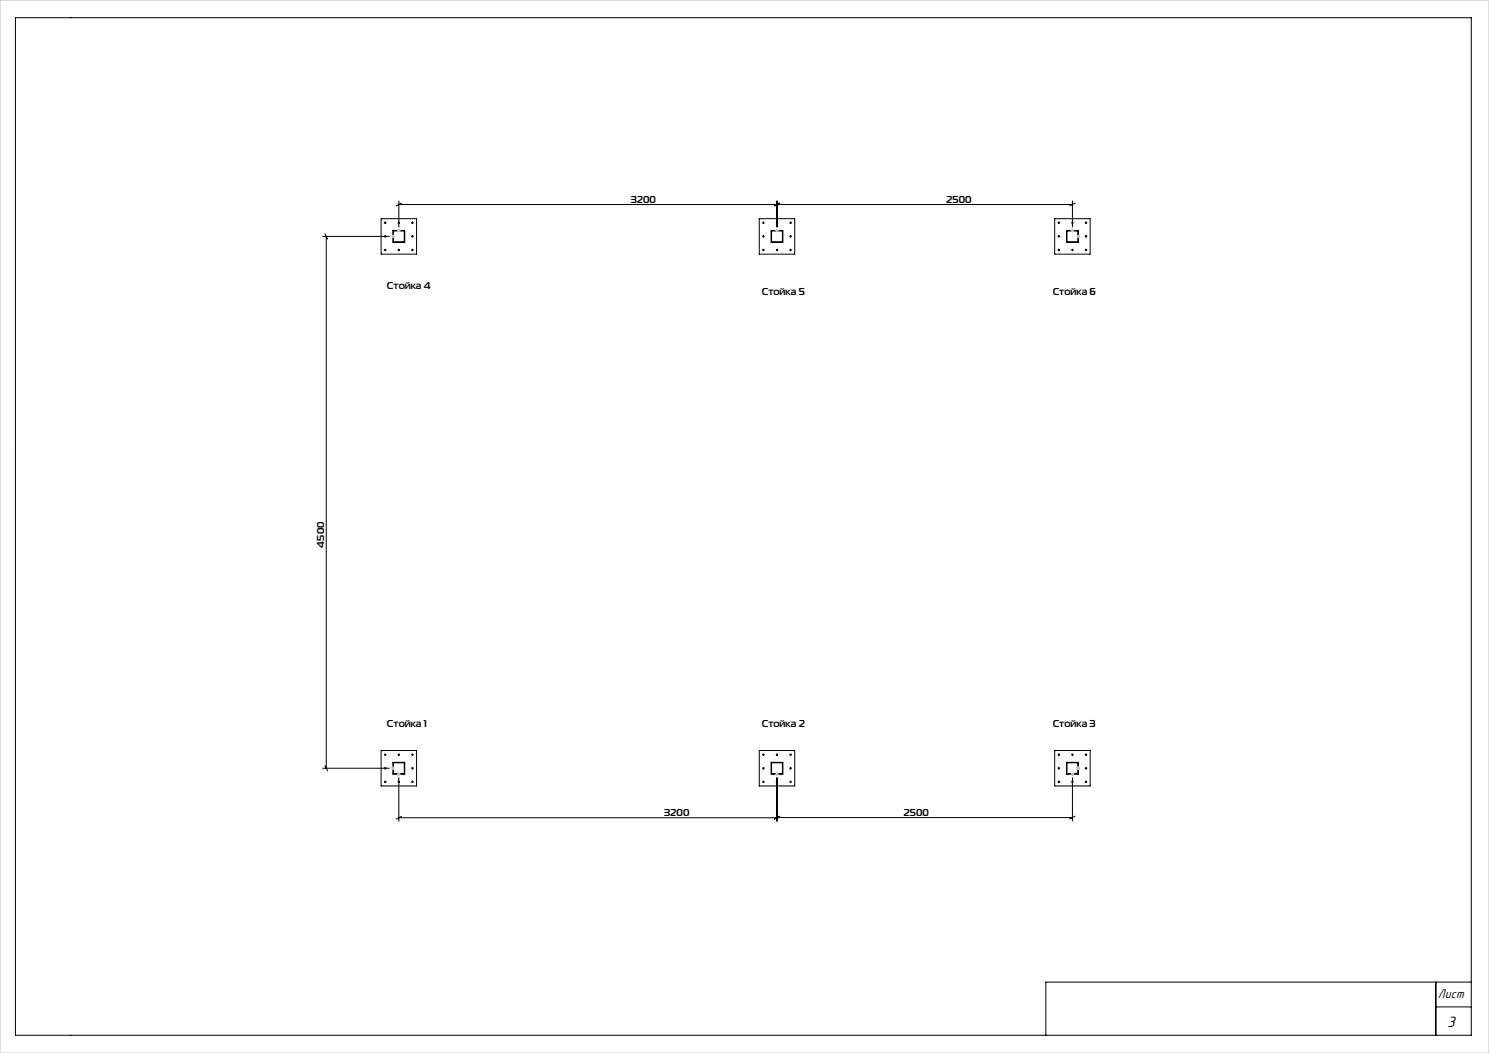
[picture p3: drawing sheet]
<svg xmlns="http://www.w3.org/2000/svg" width="420mm" height="297mm" viewBox="0 0 420 297" stroke-linecap="round" stroke-linejoin="round" font-family="sans-serif">
<g fill="none" stroke="#000" stroke-width=".28">
<path d="M4.4 5h410.6v287h-410.6zM112.5 56.7v7.3M112.5 57.7h190M113.3 57.3l-1.6 .8M219.2 56.7v7.3M219.9 57.3l-1.5 .8M302.5 56.7v7.3M303.3 57.3l-1.6 .8M91 66.7h18.8M91.6 65.9l.8 1.5M92 66.7v150M107.5 61.7h10v10h-10z"/>
<path d="M110.8 65h3.4v3.3h-3.4zM111 65.1h3v3.1h-3zM214.2 61.7h10v10h-10zM217.5 65h3.3v3.3h-3.3zM217.6 65.1h3.1v3.1h-3.1zM297.5 61.7h10v10h-10zM300.8 65h3.4v3.3h-3.4zM301 65.1h3v3.1h-3zM91 216.7h18.8M91.6 215.9l.8 1.5M107.5 211.7h10v10h-10zM110.8 215h3.4v3.3h-3.4z"/>
<path d="M111 215.1h3v3.1h-3zM112.5 219.3v12.3M214.2 211.7h10v10h-10zM217.5 215h3.3v3.3h-3.3zM217.6 215.1h3.1v3.1h-3.1zM219.2 219.3v12.3M297.5 211.7h10v10h-10zM300.8 215h3.4v3.3h-3.4zM301 215.1h3v3.1h-3zM302.5 219.3v12.3M112.5 230.6h106.7M113.3 230.3l-1.6 .7"/>
<path d="M219.2 230.6h83.3M219.9 230.3l-1.5 .7M303.3 230.2l-1.6 .8M405 277v15M415 277h-120v15M405 284h10"/>
<circle cx="108.7" cy="70.5" r=".2"/>
<circle cx="108.7" cy="62.8" r=".2"/>
<circle cx="108.7" cy="66.7" r=".2"/>
<circle cx="112.5" cy="62.8" r=".2"/>
<circle cx="112.5" cy="70.5" r=".2"/>
<circle cx="116.3" cy="62.8" r=".2"/>
<circle cx="116.3" cy="70.5" r=".2"/>
<circle cx="116.3" cy="66.7" r=".2"/>
<circle cx="215.3" cy="70.5" r=".2"/>
<circle cx="215.3" cy="62.8" r=".2"/>
<circle cx="215.3" cy="66.7" r=".2"/>
<circle cx="219.2" cy="70.5" r=".2"/>
<circle cx="219.2" cy="62.8" r=".2"/>
<circle cx="223" cy="70.5" r=".2"/>
<circle cx="223" cy="62.8" r=".2"/>
<circle cx="223" cy="66.7" r=".2"/>
<circle cx="298.7" cy="62.8" r=".2"/>
<circle cx="298.7" cy="70.5" r=".2"/>
<circle cx="298.7" cy="66.7" r=".2"/>
<circle cx="302.5" cy="62.8" r=".2"/>
<circle cx="302.5" cy="70.5" r=".2"/>
<circle cx="306.3" cy="70.5" r=".2"/>
<circle cx="306.3" cy="62.8" r=".2"/>
<circle cx="306.3" cy="66.7" r=".2"/>
<circle cx="108.7" cy="212.8" r=".2"/>
<circle cx="108.7" cy="216.7" r=".2"/>
<circle cx="112.5" cy="212.8" r=".2"/>
<circle cx="116.3" cy="216.7" r=".2"/>
<circle cx="116.3" cy="212.8" r=".2"/>
<circle cx="215.3" cy="216.7" r=".2"/>
<circle cx="215.3" cy="212.8" r=".2"/>
<circle cx="219.2" cy="212.8" r=".2"/>
<circle cx="223" cy="212.8" r=".2"/>
<circle cx="223" cy="216.7" r=".2"/>
<circle cx="298.7" cy="216.7" r=".2"/>
<circle cx="298.7" cy="212.8" r=".2"/>
<circle cx="302.5" cy="212.8" r=".2"/>
<circle cx="306.3" cy="216.7" r=".2"/>
<circle cx="306.3" cy="212.8" r=".2"/>
<circle cx="108.7" cy="220.5" r=".2"/>
<circle cx="112.5" cy="220.5" r=".2"/>
<circle cx="116.3" cy="220.5" r=".2"/>
<circle cx="215.3" cy="220.5" r=".2"/>
<circle cx="219.2" cy="220.5" r=".2"/>
<circle cx="223" cy="220.5" r=".2"/>
<circle cx="298.7" cy="220.5" r=".2"/>
<circle cx="302.5" cy="220.5" r=".2"/>
<circle cx="306.3" cy="220.5" r=".2"/>
</g>
<g fill="none" stroke="#c0c0c0" stroke-width=".28">
<path d="M0 0h420v297h-420zM110.3 66.7h1M110.5 66.3l.7 .7M110.8 66.2v1M111.2 66.3l-.7 .7M112 65h1M112.1 64.7l.8 .7M112.5 64.5v1M112.9 64.7l-.8 .7M218.7 65h1M218.8 64.7l.7 .7M219.2 64.5v1"/>
<path d="M219.5 64.7l-.7 .7M302 65h1M302.1 64.7l.8 .7M302.5 64.5v1M302.9 64.7l-.8 .7M303.7 66.7h1M303.8 66.3l.7 .7M304.2 66.2v1M304.5 66.3l-.7 .7M110.3 216.7h1M110.5 216.3l.7 .7M110.8 216.2v1"/>
<path d="M111.2 216.3l-.7 .7M112 218.3h1M112.1 218l.8 .7M112.5 217.8v1M112.9 218l-.8 .7M218.7 218.3h1M218.8 218l.7 .7M219.2 217.8v1M219.5 218l-.7 .7M302 218.3h1M302.1 218l.8 .7M302.5 217.8v1"/>
<path d="M302.9 218l-.8 .7M303.5 216.7h1.2M303.7 216.3l.7 .7M303.8 216.3l.7 .7M304 216.2v1M304.2 216.2v1M304.4 216.3l-.7 .7M304.5 216.3l-.7 .7"/>
</g>
<text font-size="4.4" x="408.3" y="289.8">3</text>
<text font-size="3.7" x="405.6" y="281.4">Лист</text>
<g font-size="2.8">
<text x="177.9" y="57.1">3200</text>
<text x="266.9" y="57.1">2500</text>
<text x="109.1" y="81.4">Стойка 4</text>
<text x="214.9" y="83.1">Стойка 5</text>
<text x="296.9" y="83.1">Стойка 6</text>
<text x="91.5" y="154.5" transform="rotate(-90 91.5 154.5)">4500</text>
<text x="109.1" y="205.1">Стойка 1</text>
<text x="214.9" y="205.1">Стойка 2</text>
<text x="296.9" y="205.1">Стойка 3</text>
<text x="187.3" y="230.1">3200</text>
<text x="254.9" y="230">2500</text>
</g>
</svg>
